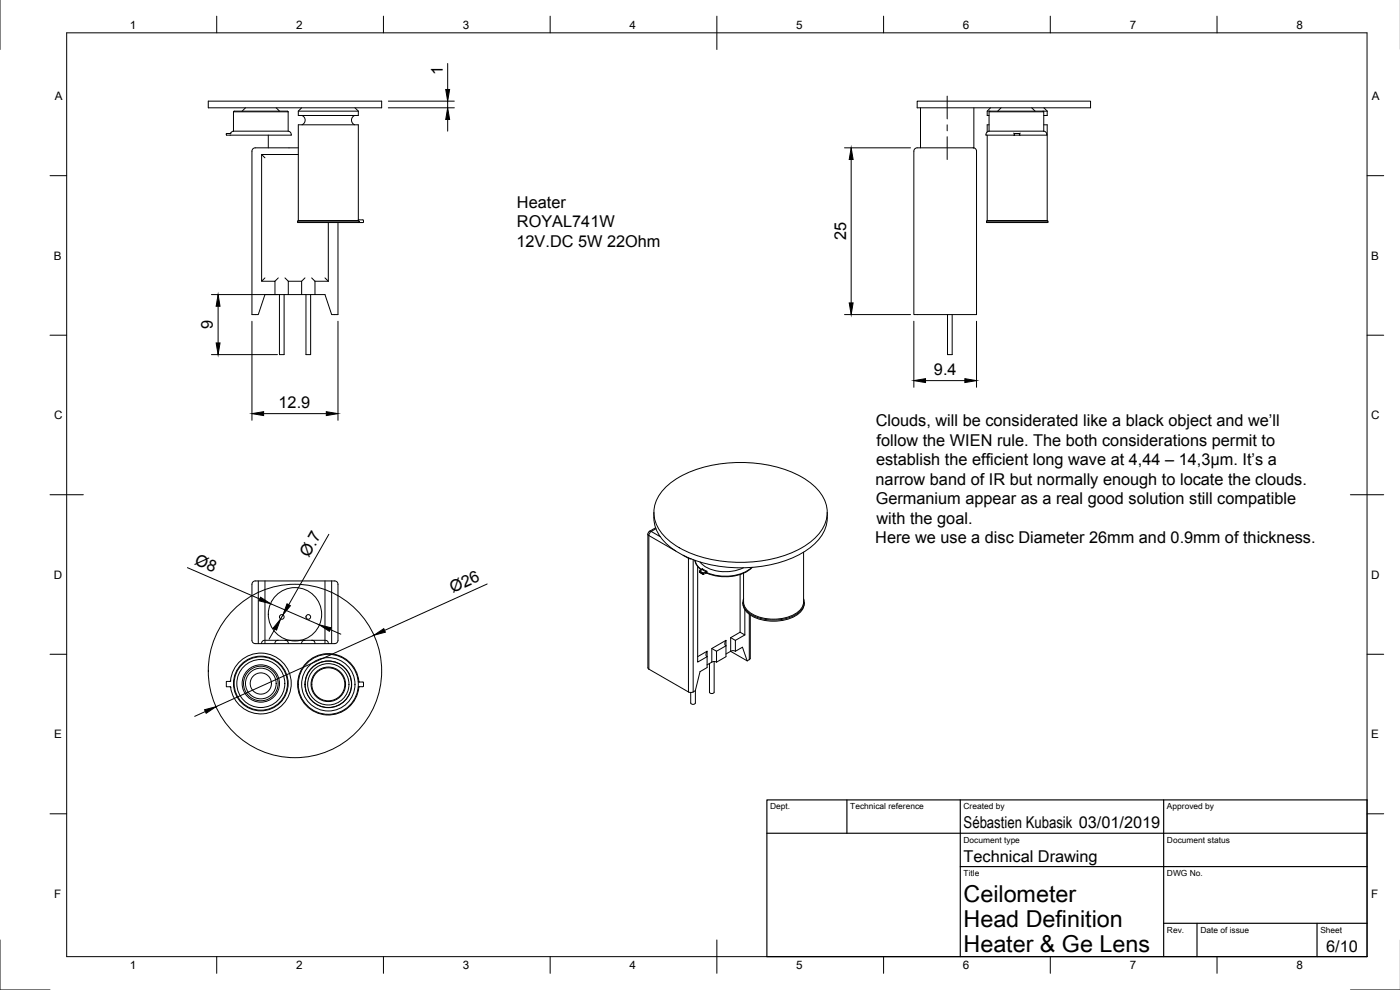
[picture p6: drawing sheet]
<svg xmlns="http://www.w3.org/2000/svg" width="420mm" height="297mm" viewBox="0 0 420 297" stroke-linecap="round" stroke-linejoin="round" font-family="sans-serif">
<!-- layer: Visible -->
<g fill="none" stroke="#000" stroke-width=".3">
<path d="M62.5 30.3h52v2h-52zM69.3 39.9l-.2 .2M70.1 33.5h16.4M70.1 39.4h16.4M70.1 39.4l-1 .7M73.7 32.3l-1 1M82.9 32.3l1 1M86.5 33.5l-.2-.2h-16l-.2 .2v5.9M86.5 33.5v5.9M86.5 39.4a.86 .86 0 0 1 .8 1.2l-19.4-.1 .1-.4h1.1M89.5 33.3h18M89.5 33.3v1.4h18v-1.4"/>
<path d="M90.5 32.3l-1 1M90.6 34.7a1.5 1.5 0 0 1 1 1.3 1.5 1.5 0 0 1-1 1.4M106.4 34.7a1.5 1.5 0 0 0-.9 1.3 1.5 1.5 0 0 0 .9 1.4M106.5 32.3l1 1M275.3 30.3h52v2h-52zM276.3 32.3v12.1M292.3 32.3v12.1h-.2M296.3 33.3h.7M296.8 37.4h-.5v2.2M296.8 39.4h16.4M296.8 33.5h16.4M296.8 39.4a.86 .86 0 0 0-.8 1.2h8.4"/>
<path d="M297 33.3h16M297 33.3l-.2 .2v5.9M297.3 32.3l-1 1v1.4h.5M300.4 32.3l-1 1M304.2 39.9l.3 .3M306.2 39.9l-.2 .2M309.6 32.3l1 1M313 33.3h1.3M313 33.3l.2 .2M313.2 37.4h1.1v28.8l.2 .2M313.2 33.5v5.9M313.2 39.4a.86 .86 0 0 1 .9 1.2h-8.1v-.5"/>
<path d="M313.3 32.3l1 1M314.3 33.3v1.4h-1.1M78.5 46.4l1 1M80.5 40.6v3.8M89.5 44.4h-12.9a1 1 0 0 0-1 1v49h1.9l2-6h3M89.5 46.4h-11v38h4v4M274.6 44.6l.7-.2h16.8a1 1 0 0 1 1 1v49h-18.8v-49zM296.3 40.6v25.6M304.5 40.5l-.1 .1M305.9 40.5l-1.5 .1M306 40.1h-1.6v.5M306 40.1l-.1 .1"/>
<path d="M89.5 66.2h18l.4 .4-.2-.2h-18.4M89.5 66.2v-28.8h18v28.6h1.5l.1 .7-19.8 .1v-.4M89.5 66.2l-.2 .2M98.5 66.8v17.6M101.4 66.8v27.6h-1.9l-2-6h-3M296.1 66.4v.4h18.4v-.4M296.1 66.4h18.4M296.3 66.2h18M296.3 66.2l-.2 .2M79.5 83.4l-1 1M82.5 88.4h4M83.5 83.4l-1 1"/>
<path d="M83.9 88.4v18h1.4v-18M85.5 83.4l1 1M86.5 88.4v-4h4v4M86.5 88.4h4M90.5 88.4h4M91.5 83.4l-1 1M91.8 88.4v18h1.4v-18M93.5 83.4l1 1M94.5 84.4v4M94.5 84.4h4M97.5 83.4l1 1M284.4 94.4v12h1.4v-12"/>
<path d="M196.2 153.7v1.7M196.8 158.4l-2.1 1.2-.3 .7 .1 40.2 12.1 7.1 1.1 .1 1-.5 1.4-5.7 2.1-1.2v-3.3M199.6 146.3a30.6 30.6 0 0 1 19.5-7.4 37.7 37.7 0 0 1 23.2 5.3 11.6 11.6 0 0 1 5.9 10.8 13.7 13.7 0 0 1-7.5 9.3 40.7 40.7 0 0 1-36.8 0 13.2 13.2 0 0 1-7.7-10.6 10.6 10.6 0 0 1 3.4-7.4zM248.3 153.7a11.5 11.5 0 0 1-5.6 10.9 38.3 38.3 0 0 1-27 5.3 28.5 28.5 0 0 1-16.3-7.3 10.4 10.4 0 0 1-3.2-7.2M75.6 175.3a1 1 0 0 1 1-1h23.8a1 1 0 0 1 1 1M75.6 175.3v3.4M101.4 175.3v3.4M208.6 168.1l.5 1.6 1.4 1.3M209.4 170v28.7l2.8-1.7M209.9 171.4v.3l1.1 .7M210 171.7h-.1M210.1 168.6a10.7 10.7 0 0 0 10 2.7l3-.9"/>
<path d="M210.7 170.6v.3l-.7 .6M212.1 171.4l-1.1 .6M223.2 179.7a4.2 4.2 0 0 0 2.8 5 13.9 13.9 0 0 0 13.9-1 3.6 3.6 0 0 0 1.3-4M225.8 170.2a13 13 0 0 1-12.2 2.3l-1.7-.6-.9 .4M241.2 165.7v14.9a5.9 5.9 0 0 1-5.2 4.7 13.3 13.3 0 0 1-11.4-1.9 3.8 3.8 0 0 1-1.4-2.8v-8.6M212.2 195.4l-.3 1 .3 .6M213.6 194.6l1.4 .8M214.3 198.5v9.2a.81 .81 0 0 1-1.4 0v-8.6M215 198.7l-1.1-.2-1.7 1M215 195.4v3.3M217.9 192.1l-.4 1 .4 .7M217.9 193.8v3.2l-2.9 1.7"/>
<path d="M217.9 193.8l-2.9 1.6M219.3 195.4l4.9 2.9M219.3 191.3l1.4 .8M220.7 195.4l-1.1-.1-1.7 .9M220.7 195.4l2.1-1.2 1.4 4.1M220.7 192.1v3.3M222.1 189.7l1.4 .8M223 180.8v.3M223 181.1a6.1 6.1 0 0 0 5.3 4.8 13.5 13.5 0 0 0 11.6-1.9 3.9 3.9 0 0 0 1.5-2.9M223.5 190.5l-2.8 1.6M223.5 182.9v7.6M225.2 184.5v13l-1 .8"/>
<path d="M241.4 180.8v.3M208.7 207.2v3.7a.81 .81 0 0 1-1.4 0v-3.1"/>
<circle cx="88.5" cy="201.3" r="26"/>
</g>
<!-- layer: Visible Narrow -->
<g fill="none" stroke="#000" stroke-width=".3">
<path d="M194.9 159.4l.5 .1M195.4 159.5l2.7 1.5M195.4 159.5l-.5 .5-.2 .7M196.9 158.6l-1.5 .9M194.4 160.3l.3 .4M194.7 160.7l8.1 4.6M194.7 160.7v40.1M205 166.6l1.6 .9M206.6 167.5v40.1M206.6 167.5l.8 .2M206.6 167.4v.1M208 167.9v39.7"/>
<path d="M208.6 168.1l.6 1.5 1.4 1.3M210 171.5l1 .5v.3l-1-.6zM210 171.3l1.1 .7v.4M210.7 170.9v-.3l1.4 .8v.4M210.7 170.9l1.2 .6M211.8 171.8v.2M211.8 171.5v.3M212.1 171.8v.1M212.1 171.8h-.3M222.1 172.4v17.3l-2.8 1.6v4.1M225.6 170.2a13.5 13.5 0 0 1-13.5 1.6M209.4 197l2.8-1.6v1.6"/>
<path d="M217.9 193.8v-1.7l-4.3 2.5v4.1M224.9 184.3v13.6"/>
</g>
<!-- layer: Hidden -->
<g fill="none" stroke="#000" stroke-width=".3">
<path d="M77.5 174.3v18.8M79.5 174.3v18.8M97.5 174.3v18.8M99.5 174.3v18.8M101.4 178.7v13.4a1 1 0 0 1-1 1h-23.8a1 1 0 0 1-1-1v-13.4M78.5 193.1l.3-.7 .7-.3h18.2l.6 .3 .2 .7M83.5 192.1l-.7 .3-.3 .7M85.5 192.1l.8 .3 .2 .7M91.5 192.1l-.7 .3-.3 .7M93.5 192.1l.8 .3 .2 .7M69 204.4h.1a9.1 9.1 0 0 1 13-7.7 9.1 9.1 0 0 1 2.5 14.8 9.1 9.1 0 0 1-14.8-3l-.8-2.4M69.3 204.3l-1.4 .2v1.5l1.4 .2"/>
<path d="M107.5 204.5l.2 .1 1.3 .1 .1 1.1-.2 .2h-1.2l-.2 .2M107.9 206l-.2 .2M107.9 204.6h-.1a9.2 9.2 0 0 0-13.2-7.7 9.2 9.2 0 0 0-2.3 15.1 9.2 9.2 0 0 0 14.9-3.5l.5-2.3"/>
<circle cx="84.6" cy="185.1" r=".7"/>
<circle cx="88.5" cy="184.3" r="8"/>
<circle cx="92.5" cy="185.1" r=".7"/>
<circle cx="78.3" cy="205.1" r="8"/>
<circle cx="78.3" cy="205.1" r="7.2"/>
<circle cx="78.3" cy="205.1" r="4.6"/>
<circle cx="78.3" cy="205.1" r="5.6"/>
<circle cx="78.3" cy="205.1" r="3.2"/>
<circle cx="78.3" cy="205.1" r="5.2"/>
<circle cx="78.3" cy="205.1" r="8.2"/>
<circle cx="98.5" cy="205.3" r="5.2"/>
<circle cx="98.5" cy="205.3" r="6.2"/>
<circle cx="98.5" cy="205.3" r="8"/>
<circle cx="98.5" cy="205.3" r="5"/>
<circle cx="98.5" cy="205.3" r="7"/>
<circle cx="98.5" cy="205.3" r="9"/>
</g>
<!-- layer: Border -->
<g fill="none" stroke="#000" stroke-width=".3">
<path d="M0 -.1v15M20 9.9h390.3v277.1h-390.3zM65 4.8v5.1M115.1 4.8v5.1M165.1 4.8v5.1M215.1 4.8v10.1M265.2 4.8v5.1M315.2 4.8v5.1M365.2 4.8v5.1M15 52.7h5M410.3 52.7h5M15 100.6h5"/>
<path d="M410.3 100.6h5M15 148.4h10M405.3 148.4h10M15 196.3h5M410.3 196.3h5M15 244.2h5M410.3 244.2h5M0 282v15h15M65 287v5M115.1 287v5M165.1 287v5M215.1 282v10"/>
<path d="M265.2 287v5M315.2 287v5M365.2 287v5M405.3 297h14.9"/>
</g>
<!-- layer: TitleBlock -->
<path d="M230.2 240h180.1v47h-180.1zM230.2 250h180.1M254.2 240v10M288.2 240v47M349.2 240v47M288.2 260h122.1M349.2 277h61.1M359.2 277v10M395.3 277v10" fill="none" stroke="#000" stroke-width=".35"/>
<!-- layer: Center Lines -->
<path d="M284.3 28.8v6.9M284.3 37.5v1.7M284.3 41v6.9" fill="none" stroke="#000" stroke-width=".3"/>
<!-- layer: Dimensions -->
<g fill="none" stroke="#000" stroke-width=".3">
<path d="M134.4 19.1v7.7M116.5 32.3h19.9M116.5 30.3h19.9M134.4 30.3v2M134.4 35.9v3.5M253.4 44.4h19.9M255.4 47.9v43M63.5 88.4h19.8M65.5 91.9v11M75.6 96.4v29.7M101.4 96.4v29.7M253.4 94.4h19.9"/>
<path d="M274.3 96.4v19.8M293.1 96.4v19.8M63.5 106.4h19.8M277.8 114.2h11.8M79.1 124.1h18.8M56.3 170.3l21.7 9.4M98.7 160.3l-12.1 21.2M146.2 175.2l-30.8 14M81.2 181.1l14.7 6.4M82.5 188.8l-1.7 3M84.9 184.5l-.7 1.2M99.1 188.9l3.2 1.4"/>
<path d="M112.2 190.6l-47.4 21.4M61.6 213.5l-3.2 1.4"/>
</g>
<g fill="#000" stroke="#000" stroke-width=".3">
<path d="M134.4 32.3l.5 3.6h-1.1zM133.8 26.8h1.1l-.5 3.5zM255.4 44.4l.6 3.5h-1.1zM65.5 88.4l.5 3.5h-1.1zM254.9 90.9h1.1l-.6 3.5zM64.9 102.9h1.1l-.5 3.5zM274.3 114.2l3.5-.6v1.2zM289.6 113.6l3.5 .6-3.5 .6zM75.6 124.1l3.5-.6v1.2zM97.9 123.5l3.5 .6-3.5 .6zM78.2 179.2l3 1.9-3.5-.8zM84.2 185.7l-1.2 3.3-1-.5z"/>
<path d="M86.1 181.2l1.1 .5-2.3 2.8zM95.9 187.5l3.4 .8-.5 1.1zM112.2 190.6l3-2 .5 1.1zM61.4 213l3.4-1-2.9 2z"/>
</g>
<g font-size="7">
<text x="289.2" y="270.5">Ceilometer</text>
<text x="289.2" y="278">Head Definition</text>
<text x="289.2" y="285.5">Heater &amp; Ge Lens</text>
</g>
<g font-size="4.9">
<text x="132.9" y="22.4" transform="rotate(-90 132.9 22.4)">1</text>
<text x="155.1" y="62.4">Heater</text>
<text x="155.1" y="68.2">ROYAL741W</text>
<text x="155" y="74.1">12V.DC 5W 22Ohm</text>
<text x="253.9" y="72" transform="rotate(-90 253.9 72)">25</text>
<text x="63.9" y="98.8" transform="rotate(-90 63.9 98.8)">9</text>
<text x="280.3" y="112.7">9.4</text>
<text x="83.6" y="122.6">12.9</text>
<text x="262.8" y="127.8">Clouds, will be considerated like a black object and we’ll</text>
<text x="263.1" y="133.7">follow the WIEN rule. The both considerations permit to</text>
<text x="262.9" y="139.6">establish the efficient long wave at 4,44 – 14,3µm. It’s a</text>
<text x="262.8" y="145.4">narrow band of IR but normally enough to locate the clouds.</text>
<text x="262.8" y="151.3">Germanium appear as a real good solution still compatible</text>
<text x="263.1" y="157.1">with the goal.</text>
<text x="92.7" y="167.4" transform="rotate(-60 92.7 167.4)">Ø.7</text>
<text x="262.7" y="163">Here we use a disc Diameter 26mm and 0.9mm of thickness.</text>
<text x="58.1" y="169.2" transform="rotate(23 58.1 169.2)">Ø8</text>
<text x="135.9" y="178" transform="rotate(-24 135.9 178)">Ø26</text>
<text x="289.2" y="248.5">Sébastien Kubasik 03/01/2019</text>
<text x="289.2" y="258.5">Technical Drawing</text>
<text x="398" y="285.6">6/10</text>
</g>
<g font-size="3.5">
<text x="39" y="8.6">1</text>
<text x="88.9" y="8.6">2</text>
<text x="138.9" y="8.6">3</text>
<text x="188.9" y="8.6">4</text>
<text x="239" y="8.6">5</text>
<text x="288.9" y="8.6">6</text>
<text x="339" y="8.6">7</text>
<text x="389.1" y="8.6">8</text>
<text x="16.4" y="30">A</text>
<text x="411.7" y="30">A</text>
<text x="16.2" y="77.9">B</text>
<text x="411.5" y="77.9">B</text>
<text x="16.3" y="125.8">C</text>
<text x="411.5" y="125.8">C</text>
<text x="16.2" y="173.6">D</text>
<text x="411.5" y="173.6">D</text>
<text x="16.3" y="221.5">E</text>
<text x="411.5" y="221.5">E</text>
<text x="16.3" y="269.4">F</text>
<text x="411.5" y="269.4">F</text>
<text x="39" y="290.8">1</text>
<text x="88.9" y="290.8">2</text>
<text x="138.9" y="290.8">3</text>
<text x="188.9" y="290.8">4</text>
<text x="239" y="290.8">5</text>
<text x="288.9" y="290.8">6</text>
<text x="339" y="290.8">7</text>
<text x="389.1" y="290.8">8</text>
</g>
<g font-size="2.5">
<text x="231.2" y="242.8">Dept.</text>
<text x="255.2" y="242.8">Technical reference</text>
<text x="289.2" y="242.8">Created by</text>
<text x="350.2" y="242.8">Approved by</text>
<text x="289.2" y="252.8">Document type</text>
<text x="350.2" y="252.8">Document status</text>
<text x="289.2" y="262.8">Title</text>
<text x="350.2" y="262.8">DWG No.</text>
<text x="350.2" y="279.8">Rev.</text>
<text x="360.2" y="279.8">Date of issue</text>
<text x="396.3" y="279.8">Sheet</text>
</g>
</svg>
